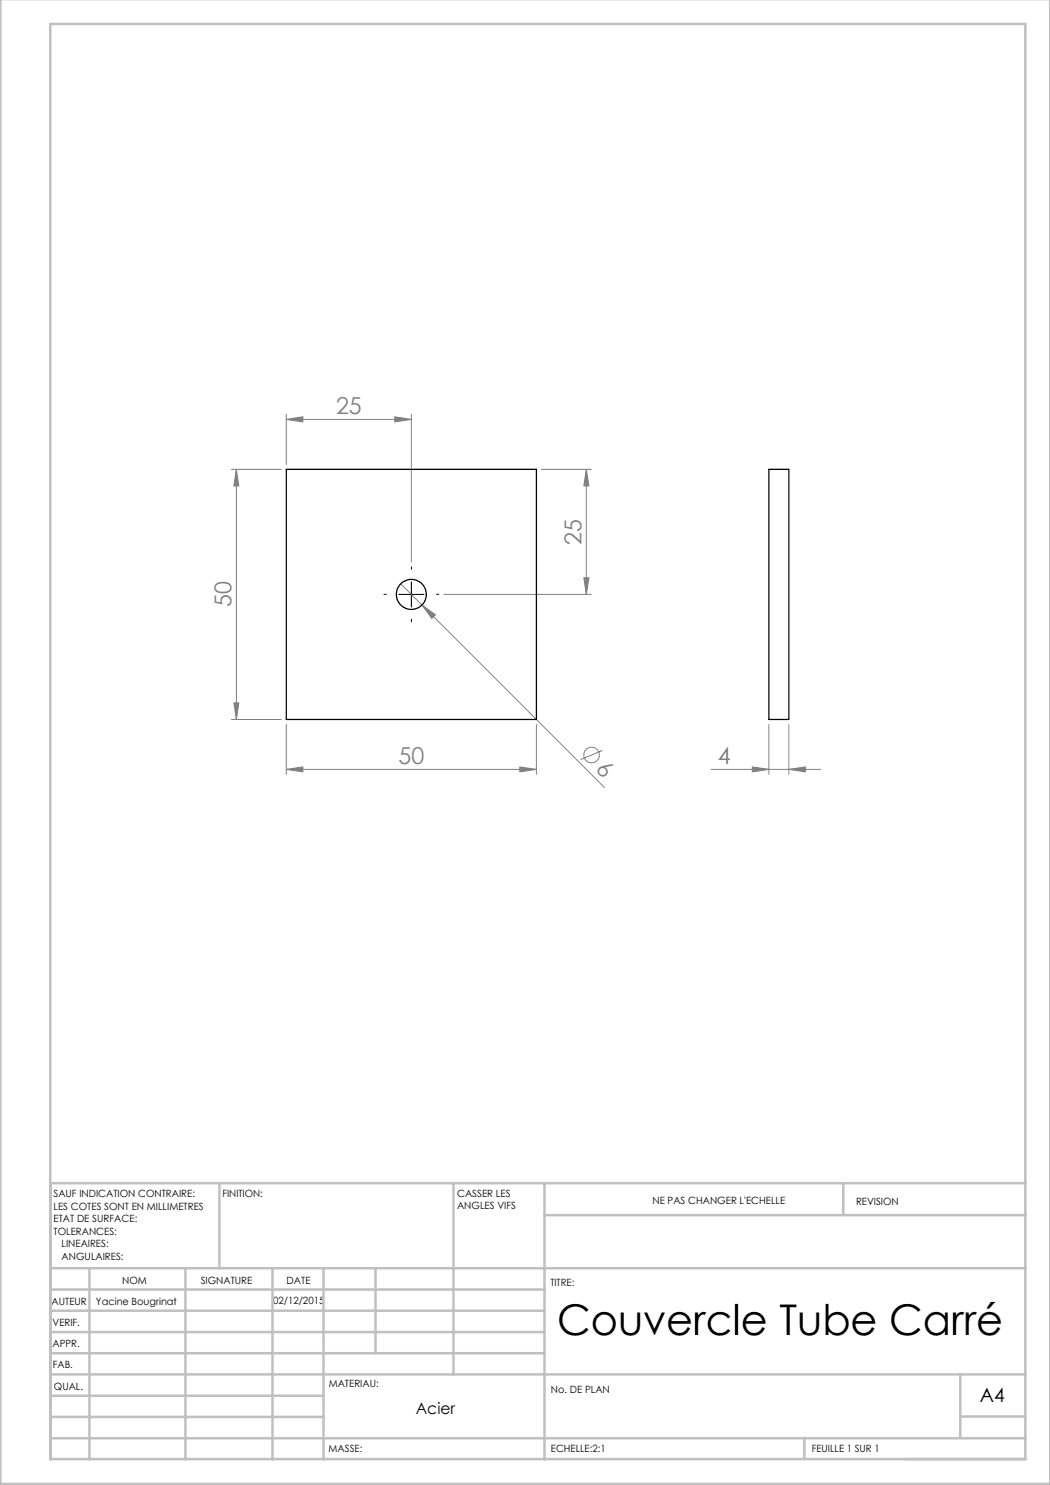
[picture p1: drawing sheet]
<svg xmlns="http://www.w3.org/2000/svg" width="210mm" height="297mm" viewBox="0 0 210 297" stroke-linecap="round" stroke-linejoin="round" font-family="sans-serif">
<g fill="none" stroke="#808080" stroke-width=".2">
<path d="M46.3 93.9h10M47.3 93.9l.5 3.3h-1zM47.3 93.9v50M57.3 83.9l3.3-.5v1zM57.3 82.9v10M57.3 83.9h25M79 83.4l3.3 .5-3.3 .5zM82.3 82.9v29.5M108.3 93.9h10M117.3 93.9l.5 3.3h-1zM117.3 93.9v25M80.2 116.8l4.2 4.2"/>
<path d="M88.8 118.9h29.5M116.8 115.6h1l-.5 3.3zM84.4 121l2.7 2-.7 .7zM84.4 121l36.5 36.5M46.3 143.9h10M46.8 140.6h1l-.5 3.3zM57.3 153.9l3.3-.5v1zM57.3 144.9v10M57.3 153.9h50M104 153.4l3.3 .5-3.3 .5zM107.3 144.9v10M120.5 150.1l-4.4 1.8"/>
<path d="M142.2 153.9h21.9M150.5 153.4l3.3 .5-3.3 .5zM153.8 144.9v10M157.8 153.9l3.3-.5v1zM157.8 144.9v10"/>
<circle cx="118.3" cy="151" r="1.57"/>
</g>
<path d="M77.3 118.9h-.5M82.3 113.9v-.5M87.3 118.9h.5M82.3 123.9v.5" fill="none" stroke="#000" stroke-width=".2" stroke-dasharray="30.5 1.3 1.3 1.3"/>
<path d="M79.8 118.9h5M82.3 116.4v5" fill="none" stroke="#000" stroke-width=".2"/>
<g fill="none" stroke="#c0c0c0" stroke-width=".5">
<path d="M.1 -.1v296.9h209.9v-296.9M10.1 4.8h195v287h-195zM43.9 236.6v17M90.7 236.6v38.3M108.9 236.6v55.3M168.7 236.6v6.3M205.1 236.6h-195v55.3M10.1 253.6h195M10.1 257.9h98.8M17.9 253.6v38.3M37.1 253.6v38.3M54.5 253.6v38.3"/>
<path d="M64.7 253.6v38.3M75.1 253.6v17M108.9 243h96.2M10.1 270.6h98.8M10.1 266.4h98.8M10.1 262.1h98.8M10.1 279.1h54.6M10.1 274.9h195M192.1 274.8v12.7M10.1 287.7h195M10.1 283.4h54.6M160.9 287.5v4.3"/>
<path d="M192.1 283.3h13"/>
</g>
<g fill="#808080">
<path d="M84.4 121l2.7 2-.7 .7z"/>
<path d="M79 83.4l3.3 .5-3.3 .5zM57.3 83.9l3.3-.5v1z"/>
<path d="M57.3 153.9l3.3-.5v1zM104 153.4l3.3 .5-3.3 .5zM150.5 153.4l3.3 .5-3.3 .5zM157.8 153.9l3.3-.5v1z"/>
<path d="M116.8 115.6h1l-.5 3.3zM117.3 93.9l.5 3.3h-1z"/>
<path d="M47.3 93.9l.5 3.3h-1zM46.8 140.6h1l-.5 3.3z"/>
</g>
<g fill="none" stroke="#000" stroke-width=".25">
<path d="M57.3 93.9h50v50h-50zM153.8 93.9h4v50h-4z"/>
<circle cx="82.3" cy="118.9" r="3"/>
</g>
<text font-size="8.5" x="111.4" y="267.1">Couvercle Tube Carré</text>
<g font-size="4.7" fill="#808080">
<text x="67.2" y="82.9">25</text>
<text x="116.3" y="109" transform="rotate(-90 116.3 109)">25</text>
<text x="46.3" y="121.5" transform="rotate(-90 46.3 121.5)">50</text>
<text x="79.7" y="152.9">50</text>
<text x="118.9" y="154" transform="rotate(45 118.9 154)">6</text>
<text x="143.6" y="152.9">4</text>
</g>
<text font-size="3.9" x="196" y="280.4">A4</text>
<text font-size="3.2" x="83.1" y="282.8">Acier</text>
<g font-size="2">
<text x="10.7" y="239.5">SAUF INDICATION CONTRAIRE:</text>
<text x="44.5" y="239.5">FINITION:</text>
<text x="91.4" y="239.4">CASSER LES</text>
<text x="10.7" y="242">LES COTES SONT EN MILLIMETRES</text>
<text x="10.7" y="244.5">ETAT DE SURFACE:</text>
<text x="91.4" y="241.9">ANGLES VIFS</text>
<text x="130.5" y="240.8">NE PAS CHANGER L'ECHELLE</text>
<text x="171.2" y="241">REVISION</text>
<text x="10.7" y="247">TOLERANCES:</text>
<text x="12.3" y="249.5">LINEAIRES:</text>
<text x="12.3" y="252">ANGULAIRES:</text>
<text x="24.4" y="256.9">NOM</text>
<text x="40.1" y="256.8">SIGNATURE</text>
<text x="57.3" y="256.8">DATE</text>
<text x="110.1" y="257.1">TITRE:</text>
<text x="10.3" y="260.9">AUTEUR</text>
<text x="19.2" y="261">Yacine Bougrinat</text>
<text x="54.6" y="260.8">02/12/2015</text>
<text x="10.5" y="269.3">APPR.</text>
<text x="10.5" y="265.2">VERIF.</text>
<text x="10.6" y="273.6">FAB.</text>
<text x="10.8" y="278">QUAL.</text>
<text x="65.8" y="277.4">MATERIAU:</text>
<text x="110.2" y="278.5">No. DE PLAN</text>
<text x="65.7" y="290.4">MASSE:</text>
<text x="110.2" y="290.5">ECHELLE:2:1</text>
<text x="162.4" y="290.4">FEUILLE 1 SUR 1</text>
</g>
</svg>
